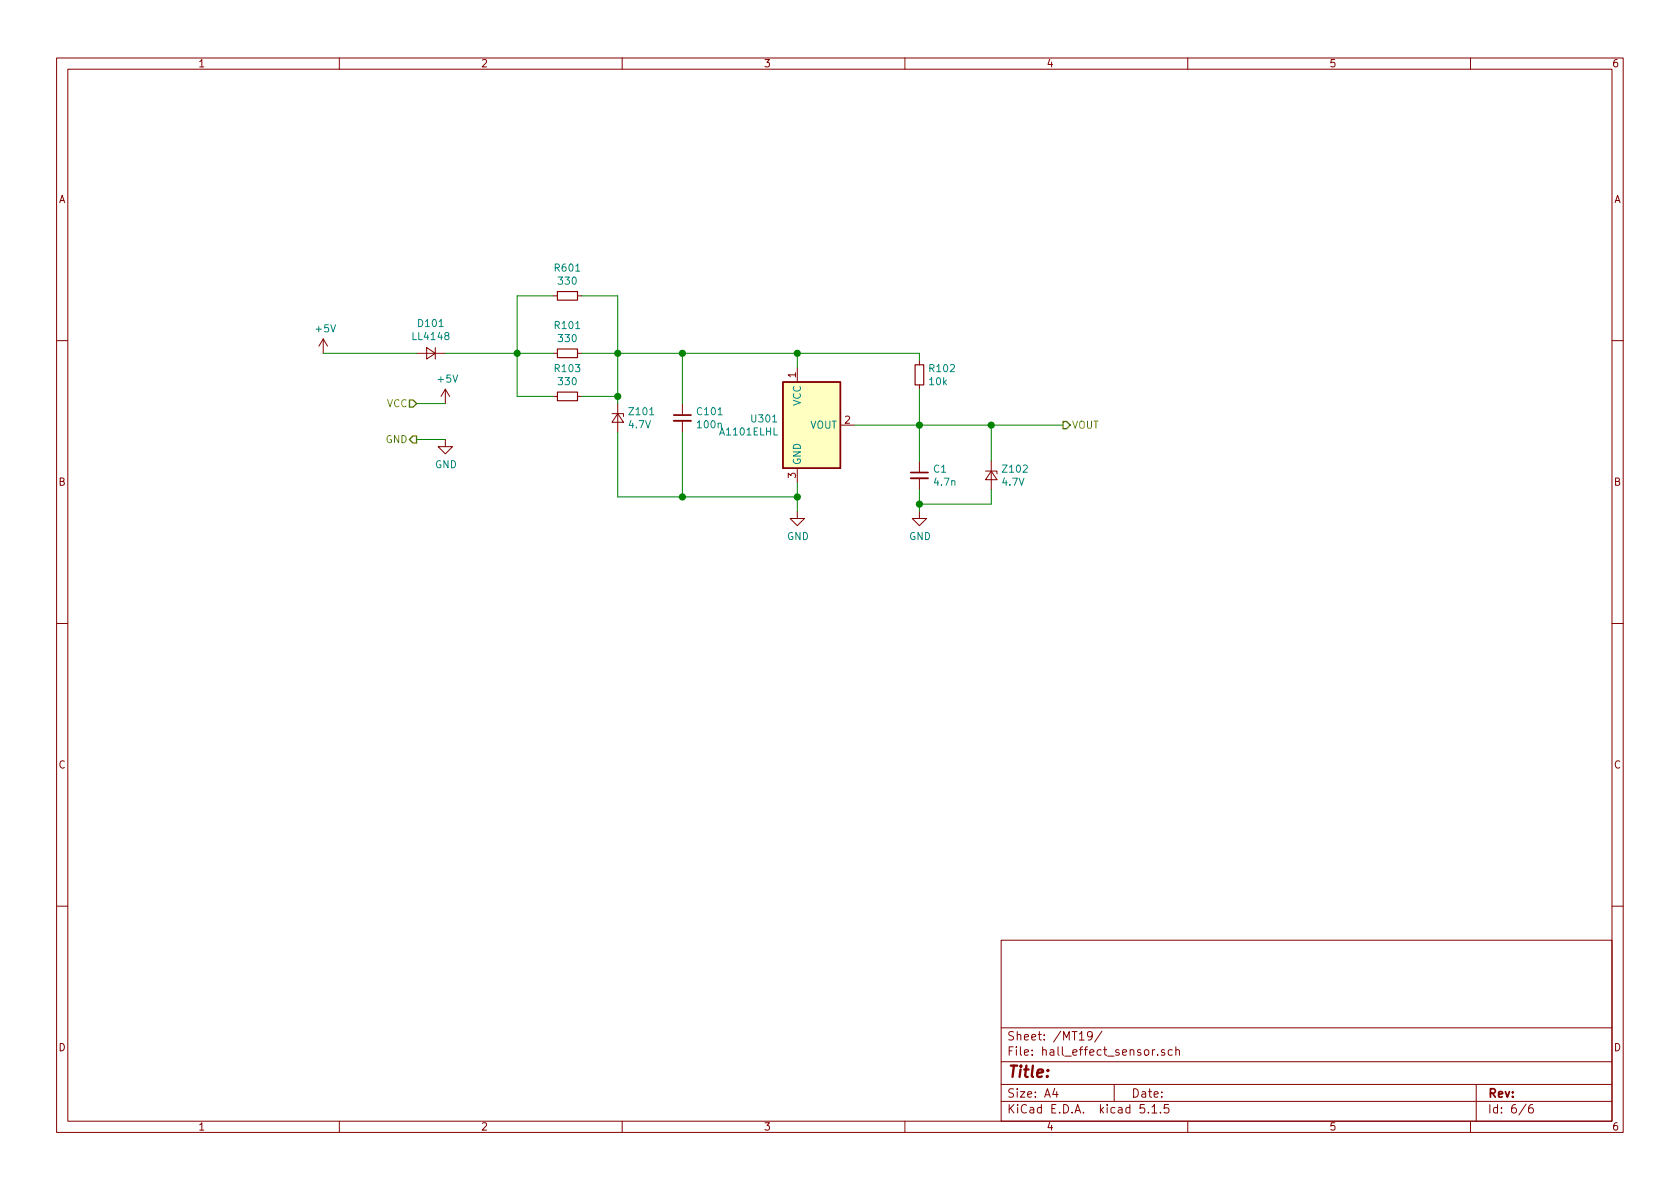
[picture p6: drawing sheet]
<svg xmlns="http://www.w3.org/2000/svg" width="297mm" height="210mm" viewBox="0 0 297 210" stroke-linecap="round" stroke-linejoin="round" font-family="sans-serif">
<g fill="none" stroke="#840000" stroke-width=".18">
<path d="M10 10.3h277v189.9h-277zM12 12.2h273v186.1h-273zM60 10.3v1.9M110 10.3v1.9M160 10.3v1.9M210 10.3v1.9M260 10.3v1.9M57.1 59.9l-.7 1.3M57.1 59.9v2.6M57.1 59.9l.8 1.3M97.8 52.3h.8M102.1 52.3h.8"/>
<path d="M10 60.2h2M73.7 62.5h5M75.4 61.5l1.6 1-1.6 1zM77 61.5v2M78.7 77.7v1.3h1.3l-1.3 1.3-1.2-1.3h1.2M78.7 68.8l-.7 1.3M78.7 68.8v2.6M78.7 68.8l.8 1.3M97.8 62.5h.8M97.8 70.1h.8M102.1 62.5h.8M102.1 70.1h.8"/>
<path d="M108.2 73.1h2v.6M109.2 73.1l1 1.6h-2zM109.2 71.4v5M120.6 71.4v2M120.6 74.4v2M141 65v2.6M148.6 75.2h2.5M162.6 63.7v.8M162.6 68.1v.7M285 60.2h2M141 90.4v1.3h1.2l-1.2 1.3-1.3-1.3h1.3M141 82.8v2.5"/>
<path d="M162.6 90.4v1.3h1.2l-1.2 1.3-1.3-1.3h1.3M162.6 81.5v2.1M162.6 84.6v2M174.2 83.3h2.1v.5M175.3 83.3l1 1.5h-2.1zM175.3 81.5v5.1M10 110.3h2M285 110.3h2M10 160.2h2M177 166.3h108v32h-108zM285 160.2h2M60 198.3v1.9"/>
<path d="M110 198.3v1.9M160 198.3v1.9M177 194.8h108M177 191.8h108M177 187.8h108M177 181.8h108M186.5 192.5l-.4 1h1M186.8 193v1M193.1 183.1v.1a.48 .48 0 0 1-.8 0v-.6a.48 .48 0 0 1 .8 0 1.27 1.27 0 0 1-.3 1.2l-.4 .1M194.8 182.3l-1.3 2M197 191.8v3M202.3 195.3h-.7l-.1 .7 .3-.1 .5 .1 .1 .2-.1 .5-.2 .1-.6-.1"/>
<path d="M203 196.7v.1M203.7 195.8l.4-.5v1.5M203.7 196.8h.8M204.2 185.6l-.4 .3M204.7 186.5v.1M205.2 196.7v.1M205.9 185.7l-.4-.1-.2 .2 .1 .2 .5 .2v.3h-.6M206.6 195.3h-.7l-.1 .7 .2-.1 .6 .1 .1 .2-.1 .5-.2 .1-.6-.1M207.3 185.7l-.5-.1-.2 .3v.6l.2 .1 .5-.1M207.9 185.7l.2-.1 .4 .1v.9M207.9 185.1v1.5M210 198.3v1.9"/>
<path d="M260 198.3v1.9M261 191.8v6.5M269.8 195.2l-1.2 2M271 195.3a.62 .62 0 0 0-.7 .7v.7l.3 .1 .4-.1 .1-.5-.1-.2-.4-.1-.3 .3"/>
</g>
<path d="M98.6 51.6h3.5v1.5h-3.5zM98.6 61.7h3.5v1.5h-3.5zM98.6 69.3h3.5v1.6h-3.5zM161.8 64.5h1.5v3.6h-1.5z" fill="none" stroke="#840000" stroke-width=".2"/>
<path d="M119.1 74.4h3.1M161 84.6h3.1" fill="none" stroke="#840000" stroke-width=".33"/>
<path d="M119.1 73.4h3.1M161 83.6h3.1" fill="none" stroke="#840000" stroke-width=".3"/>
<path d="M138.4 67.6h10.2v15.2h-10.2z" fill="#ffffc2" stroke="#ffffc2" stroke-width=".18"/>
<path d="M138.4 67.6h10.2v15.2h-10.2z" fill="none" stroke="#840000" stroke-width=".25"/>
<g fill="none" stroke="#008400" stroke-width=".18">
<path d="M97.8 52.3h-6.4v17.8h6.4M102.9 52.3h6.3v19.1M57.1 62.5h16.6M73.7 71.4h5M73.7 77.7h5M78.7 62.5h19.1M102.9 62.5h59.7v1.2M102.9 70.1h6.3M109.2 76.4v11.5h31.8M120.6 62.5v8.9M120.6 76.4v11.5M141 62.5v2.5"/>
<path d="M151.1 75.2h36.9M162.6 68.8v12.7M175.3 75.2v6.3M141 85.3v5.1M162.6 86.6v3.8M175.3 86.6v2.5h-12.7"/>
</g>
<path d="M72.4 70.7h.6l.7 .7-.7 .6h-.6zM73 77.1h.7v1.3h-.7l-.6-.7zM188 74.5h.6l.6 .7-.6 .6h-.6z" fill="none" stroke="#848400" stroke-width=".25"/>
<g fill="#008400" stroke="#008400" stroke-width=".25">
<circle cx="141" cy="87.9" r=".51"/>
<circle cx="175.3" cy="75.2" r=".51"/>
<circle cx="120.7" cy="87.9" r=".51"/>
<circle cx="162.6" cy="75.2" r=".51"/>
<circle cx="91.4" cy="62.5" r=".51"/>
<circle cx="120.7" cy="62.5" r=".51"/>
<circle cx="141" cy="62.5" r=".51"/>
<circle cx="109.2" cy="70.1" r=".51"/>
<circle cx="109.2" cy="62.5" r=".51"/>
<circle cx="162.6" cy="89.1" r=".51"/>
</g>
<text font-size="2.8" fill="#840000" x="178" y="190.5">Title:</text>
<g font-size="2.1" fill="#840000">
<text x="178" y="184">Sheet: /MT19/</text>
<text x="178" y="186.7">File: hall_effect_sensor.sch</text>
<text x="178" y="196.9">KiCad E.D.A. kicad 5.1.5</text>
<text x="178" y="194.1">Size: A4</text>
<text x="200" y="194.1">Date:</text>
<text x="263" y="194.1">Rev:</text>
<text x="263" y="196.9">Id: 6/6</text>
</g>
<g font-size="1.8" fill="#840000">
<text x="35" y="11.9">1</text>
<text x="85" y="11.9">2</text>
<text x="135" y="11.9">3</text>
<text x="185" y="11.9">4</text>
<text x="235" y="11.9">5</text>
<text x="285" y="11.9">6</text>
<text x="10.4" y="35.9">A</text>
<text x="285.4" y="35.9">A</text>
<text x="140.7" y="66.8" transform="rotate(-90 140.7 66.8)">1</text>
<text x="149.4" y="74.9">2</text>
<text x="10.4" y="85.9">B</text>
<text x="140.7" y="84.6" transform="rotate(-90 140.7 84.6)">3</text>
<text x="285.4" y="85.9">B</text>
<text x="10.4" y="135.9">C</text>
<text x="285.4" y="135.9">C</text>
<text x="10.4" y="185.9">D</text>
<text x="285.4" y="185.9">D</text>
<text x="35" y="199.9">1</text>
<text x="85" y="199.9">2</text>
<text x="135" y="199.9">3</text>
<text x="185" y="199.9">4</text>
<text x="235" y="199.9">5</text>
<text x="285" y="199.9">6</text>
</g>
<g font-size="1.8" fill="#008484">
<text x="98.2" y="48">R601</text>
<text x="98.9" y="50.3">330</text>
<text x="55.9" y="58.8">+5V</text>
<text x="74.1" y="57.8">D101</text>
<text x="98.2" y="58.2">R101</text>
<text x="73.1" y="60.1">LL4148</text>
<text x="98.2" y="65.8">R103</text>
<text x="98.9" y="60.5">330</text>
<text x="164.5" y="65.8">R102</text>
<text x="77.5" y="67.7">+5V</text>
<text x="98.9" y="68.1">330</text>
<text x="141.6" y="71.8" transform="rotate(-90 141.6 71.8)">VCC</text>
<text x="164.4" y="68.1">10k</text>
<text x="111.3" y="75.7">4.7V</text>
<text x="111.4" y="73.4">Z101</text>
<text x="123.4" y="73.4">C101</text>
<text x="123.4" y="75.7">100n</text>
<text x="127.5" y="77">A1101ELHL</text>
<text x="133" y="74.7">U301</text>
<text x="143.2" y="75.8">VOUT</text>
<text x="76.9" y="82.8">GND</text>
<text x="141.6" y="82.3" transform="rotate(-90 141.6 82.3)">GND</text>
<text x="165.1" y="83.6">C1</text>
<text x="177.5" y="83.6">Z102</text>
<text x="165.3" y="85.9">4.7n</text>
<text x="177.3" y="85.9">4.7V</text>
<text x="139.1" y="95.5">GND</text>
<text x="160.7" y="95.5">GND</text>
</g>
<g font-size="1.8" fill="#848400">
<text x="68.4" y="72">VCC</text>
<text x="189.5" y="75.8">VOUT</text>
<text x="68.2" y="78.4">GND</text>
</g>
</svg>
